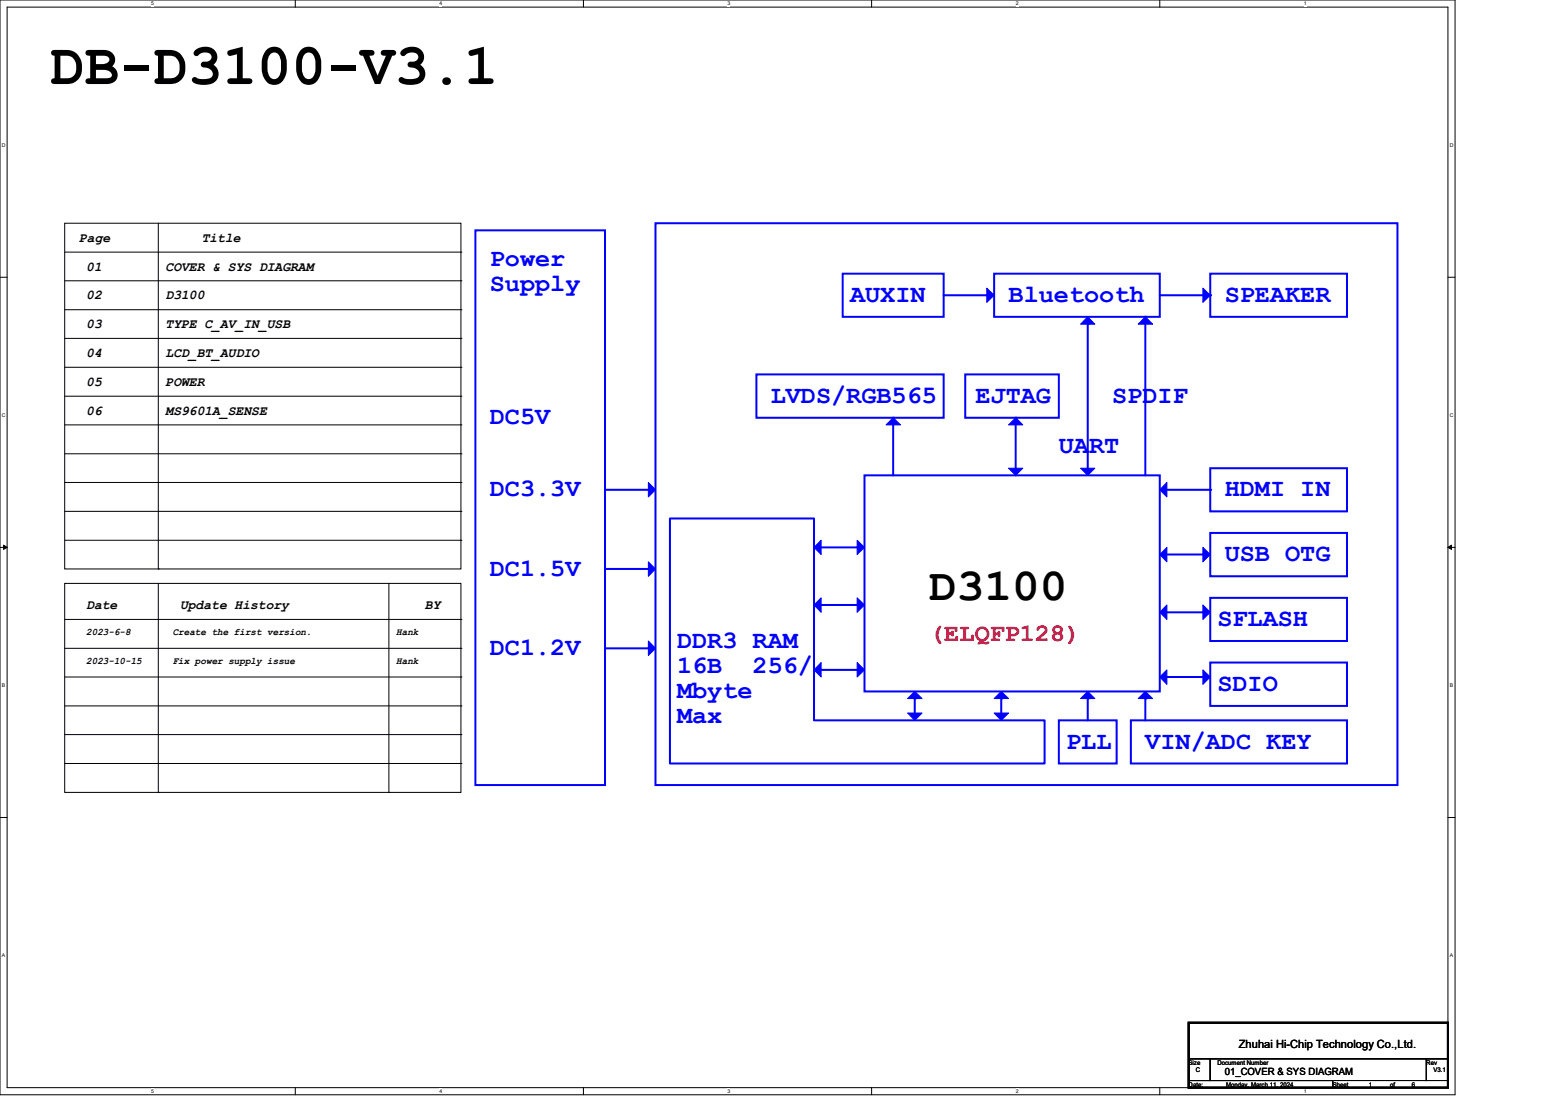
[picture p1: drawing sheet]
<svg xmlns="http://www.w3.org/2000/svg" width="297mm" height="210mm" viewBox="0 0 297 210" stroke-linecap="round" stroke-linejoin="round" font-family="sans-serif">
<path d="M0 0h277v208.4h-277zM1.4 1.4h274.3v205.7h-274.3z" fill="none" stroke="#000" stroke-width=".19"/>
<g fill="#fff">
<path d="M28.8 .1h.5v1.1h-.5z"/>
<path d="M28.8 207.2h.5v1.1h-.5z"/>
</g>
<path d="M56.2 0v1.4M56.2 207.1v1.3" fill="none" stroke="#000" stroke-width=".19"/>
<g fill="#fff">
<path d="M83.7 .1h.5v1.1h-.5z"/>
<path d="M83.7 207.2h.5v1.1h-.5z"/>
</g>
<path d="M111.1 0v1.4M111.1 207.1v1.3" fill="none" stroke="#000" stroke-width=".19"/>
<g fill="#fff">
<path d="M138.5 .1h.6v1.1h-.6z"/>
<path d="M138.5 207.2h.6v1.1h-.6z"/>
</g>
<path d="M165.9 0v1.4M165.9 207.1v1.3" fill="none" stroke="#000" stroke-width=".19"/>
<g fill="#fff">
<path d="M193.4 .1h.5v1.1h-.5z"/>
<path d="M193.4 207.2h.5v1.1h-.5z"/>
</g>
<path d="M220.8 0v1.4M220.8 207.1v1.3" fill="none" stroke="#000" stroke-width=".19"/>
<g fill="#fff">
<path d="M248.2 .1h.6v1.1h-.6z"/>
<path d="M248.2 207.2h.6v1.1h-.6z"/>
<path d="M.3 27.1h.8v1.1h-.8z"/>
<path d="M276 27.1h.7v1.1h-.7z"/>
<path d="M.3 78.5h.8v1.1h-.8z"/>
<path d="M276 78.5h.7v1.1h-.7z"/>
</g>
<path d="M0 52.8h1.4M275.7 52.8h1.3" fill="none" stroke="#000" stroke-width=".19"/>
<g fill="#fff">
<path d="M.3 129.9h.7v1.1h-.7z"/>
<path d="M276 129.9h.6v1.1h-.6z"/>
</g>
<path d="M0 104.2h1.4M275.7 104.2h1.3" fill="none" stroke="#000" stroke-width=".19"/>
<path d="M.7 103.8l.7 .4-.7 .4zM275.7 104.2l.7-.4v.8z" fill="#000" stroke="#000" stroke-width=".19"/>
<g fill="#fff">
<path d="M.3 181.4h.7v1.1h-.7z"/>
<path d="M276 181.4h.6v1.1h-.6z"/>
</g>
<g fill="none" stroke="#000" stroke-width=".19">
<path d="M12.3 42.5h75.5v65.8h-75.5zM12.3 59h75.5M12.3 48h75.5M12.3 53.5h75.5M30.1 42.5v65.8M87.8 59h.1M87.8 48h.1M87.8 53.5h.1M12.3 64.4h75.5M12.3 75.4h75.5M12.3 69.9h75.5M87.8 64.4h.1"/>
<path d="M87.8 75.4h.1M87.8 69.9h.1M12.3 91.9h75.5M12.3 97.4h75.5M12.3 86.4h75.5M12.3 80.9h75.5M87.8 91.9h.1M87.8 97.4h.1M87.8 86.4h.1M87.8 80.9h.1M12.3 102.9h75.5M12.3 117.9h75.5"/>
<path d="M30.1 108.3h.1M74 111.1v39.8M87.8 102.9h.1M87.8 117.9h.1M12.3 134.4h75.5M12.3 128.9h75.5M12.3 139.9h75.5M87.8 134.4h.1M87.8 128.9h.1M87.8 139.9h.1M0 155.7h1.4M12.3 145.4h75.5"/>
<path d="M74 150.9h.1M87.8 145.4h.1M275.7 155.7h1.3"/>
</g>
<path d="M123.4 91.9l1.4 1.4-1.4 1.3z" fill-rule="evenodd" fill="#00f" stroke="#00f" stroke-width=".19"/>
<path d="M115.2 93.3h8.2" fill="none" stroke="#00f" stroke-width=".38"/>
<circle cx="123.4" cy="93.3" r=".19" fill="#00f"/>
<path d="M90.5 43.9h24.7v105.6h-24.7zM144 71.3h35.7v8.2h-35.7zM127.6 98.7h27.4v38.5h43.9v8.2h-71.3zM230.4 101.5h26.1v8.2h-26.1zM174.2 133v2.8" fill="none" stroke="#00f" stroke-width=".38"/>
<path d="M12.3 111.1h75.5v39.8h-75.5zM30.1 111.1v39.8M12.3 123.4h75.5M87.8 123.4h.1M30.1 150.9h.1" fill="none" stroke="#000" stroke-width=".19"/>
<g fill="#00f" stroke="#00f" stroke-width=".19">
<path d="M192 80.9l1.4-1.4 1.3 1.4z" fill-rule="evenodd"/>
<path d="M172.8 135.8h2.8l-1.4 1.4z" fill-rule="evenodd"/>
</g>
<circle cx="174.2" cy="133" r=".19" fill="#00f"/>
<g fill="#00f" stroke="#00f" stroke-width=".19">
<path d="M172.8 133l1.4-1.3 1.4 1.3z" fill-rule="evenodd"/>
<path d="M189.3 135.8h2.7l-1.4 1.4z" fill-rule="evenodd"/>
</g>
<path d="M190.6 133v2.8" fill="none" stroke="#00f" stroke-width=".38"/>
<circle cx="190.6" cy="133" r=".19" fill="#00f"/>
<path d="M189.3 133l1.3-1.3 1.4 1.3z" fill-rule="evenodd" fill="#00f" stroke="#00f" stroke-width=".19"/>
<path d="M124.8 42.5h141.3v107h-141.3zM207.1 133v4.2" fill="none" stroke="#00f" stroke-width=".38"/>
<circle cx="207.1" cy="133" r=".19" fill="#00f"/>
<g fill="#00f" stroke="#00f" stroke-width=".19">
<path d="M205.7 133l1.4-1.3 1.3 1.3z" fill-rule="evenodd"/>
<path d="M156.3 126.2v2.7l-1.3-1.3z" fill-rule="evenodd"/>
</g>
<path d="M156.3 115.2h6.9" fill="none" stroke="#00f" stroke-width=".38"/>
<circle cx="163.2" cy="115.2" r=".19" fill="#00f"/>
<path d="M156.3 127.6h6.9" fill="none" stroke="#00f" stroke-width=".38"/>
<circle cx="163.2" cy="127.6" r=".19" fill="#00f"/>
<g fill="#00f" stroke="#00f" stroke-width=".19">
<path d="M163.2 126.2l1.4 1.4-1.4 1.3z" fill-rule="evenodd"/>
<path d="M168.7 80.9l1.4-1.4 1.3 1.4z" fill-rule="evenodd"/>
</g>
<path d="M170.1 79.5v11" fill="none" stroke="#00f" stroke-width=".38"/>
<circle cx="170.1" cy="79.5" r=".19" fill="#00f"/>
<path d="M193.4 79.5v11" fill="none" stroke="#00f" stroke-width=".38"/>
<circle cx="193.4" cy="79.5" r=".19" fill="#00f"/>
<g fill="#00f" stroke="#00f" stroke-width=".19">
<path d="M155 115.2l1.3-1.4v2.8z" fill-rule="evenodd"/>
<path d="M163.2 113.8l1.4 1.4-1.4 1.4z" fill-rule="evenodd"/>
<path d="M222.2 115.2v2.7l-1.4-1.3z" fill-rule="evenodd"/>
<path d="M229 115.2l1.4 1.4-1.4 1.3z" fill-rule="evenodd"/>
</g>
<path d="M183.8 71.3h17.8v8.2h-17.8zM164.6 90.5h56.2v41.2h-56.2zM222.2 116.6h6.8M230.4 113.8h26.1v8.2h-26.1zM201.6 137.2h11v8.2h-11z" fill="none" stroke="#00f" stroke-width=".38"/>
<circle cx="229" cy="116.6" r=".19" fill="#00f"/>
<path d="M115.2 108.3h8.2" fill="none" stroke="#00f" stroke-width=".38"/>
<circle cx="123.4" cy="108.3" r=".19" fill="#00f"/>
<g fill="#00f" stroke="#00f" stroke-width=".19">
<path d="M123.4 107l1.4 1.3-1.4 1.4z" fill-rule="evenodd"/>
<path d="M229 104.2l1.4 1.4-1.4 1.4z" fill-rule="evenodd"/>
</g>
<path d="M222.2 105.6h6.8" fill="none" stroke="#00f" stroke-width=".38"/>
<circle cx="229" cy="105.6" r=".19" fill="#00f"/>
<g fill="#00f" stroke="#00f" stroke-width=".19">
<path d="M220.8 105.6l1.4-1.4v2.8z" fill-rule="evenodd"/>
<path d="M192 89.2h2.7l-1.3 1.3z" fill-rule="evenodd"/>
</g>
<path d="M156.3 104.2h6.9" fill="none" stroke="#00f" stroke-width=".38"/>
<circle cx="163.2" cy="104.2" r=".19" fill="#00f"/>
<g fill="#00f" stroke="#00f" stroke-width=".19">
<path d="M156.3 102.9v2.7l-1.3-1.4z" fill-rule="evenodd"/>
<path d="M163.2 102.9l1.4 1.3-1.4 1.4z" fill-rule="evenodd"/>
<path d="M222.2 91.9v2.7l-1.4-1.3z" fill-rule="evenodd"/>
</g>
<path d="M222.2 93.3h8.2M230.4 89.2h26.1v8.2h-26.1z" fill="none" stroke="#00f" stroke-width=".38"/>
<circle cx="230.4" cy="93.3" r=".19" fill="#00f"/>
<path d="M222.2 128.9h6.8M230.4 126.2h26.1v8.2h-26.1z" fill="none" stroke="#00f" stroke-width=".38"/>
<path d="M222.2 127.6v2.7l-1.4-1.4z" fill-rule="evenodd" fill="#00f" stroke="#00f" stroke-width=".19"/>
<circle cx="229" cy="128.9" r=".19" fill="#00f"/>
<g fill="#00f" stroke="#00f" stroke-width=".19">
<path d="M229 127.6l1.4 1.3-1.4 1.4z" fill-rule="evenodd"/>
<path d="M229 54.9l1.4 1.3-1.4 1.4z" fill-rule="evenodd"/>
</g>
<path d="M220.8 56.2h9.6M230.4 52.1h26.1v8.2h-26.1z" fill="none" stroke="#00f" stroke-width=".38"/>
<circle cx="230.4" cy="56.2" r=".19" fill="#00f"/>
<path d="M115.2 123.4h8.2" fill="none" stroke="#00f" stroke-width=".38"/>
<circle cx="123.4" cy="123.4" r=".19" fill="#00f"/>
<g fill="#00f" stroke="#00f" stroke-width=".19">
<path d="M123.4 122l1.4 1.4-1.4 1.4z" fill-rule="evenodd"/>
<path d="M218.1 60.3l1.4 1.4h-2.8z" fill-rule="evenodd"/>
</g>
<path d="M189.3 52.1h31.5v8.2h-31.5zM218.1 60.3v30.2" fill="none" stroke="#00f" stroke-width=".38"/>
<circle cx="218.1" cy="60.3" r=".19" fill="#00f"/>
<path d="M160.4 52.1h19.3v8.2h-19.3zM179.7 56.2h8.2" fill="none" stroke="#00f" stroke-width=".38"/>
<circle cx="187.9" cy="56.2" r=".19" fill="#00f"/>
<g fill="#00f" stroke="#00f" stroke-width=".19">
<path d="M187.9 54.9l1.4 1.3-1.4 1.4z" fill-rule="evenodd"/>
<path d="M207.1 60.3l1.3 1.4h-2.7z" fill-rule="evenodd"/>
</g>
<path d="M207.1 61.7v27.5" fill="none" stroke="#00f" stroke-width=".38"/>
<circle cx="207.1" cy="61.7" r=".19" fill="#00f"/>
<path d="M205.7 89.2h2.7l-1.3 1.3z" fill-rule="evenodd" fill="#00f" stroke="#00f" stroke-width=".19"/>
<path d="M218.1 133v4.2" fill="none" stroke="#00f" stroke-width=".38"/>
<circle cx="218.1" cy="133" r=".19" fill="#00f"/>
<path d="M216.7 133l1.4-1.3 1.4 1.3z" fill-rule="evenodd" fill="#00f" stroke="#00f" stroke-width=".19"/>
<path d="M215.3 137.2h41.2v8.2h-41.2z" fill="none" stroke="#00f" stroke-width=".38"/>
<path d="M226.3 194.7h49.4v6.9h-49.4zM226.3 201.6h4.1v4.1h-4.1zM226.3 205.7h27.4v1.4h-27.4zM230.4 201.6h41.2v4.1h-41.2zM271.6 201.6h4.1v4.1h-4.1z" fill="none" stroke="#000" stroke-width=".19"/>
<path d="M226.3 194.7h49.4v12.4h-49.4z" fill="none" stroke="#000" stroke-width=".38"/>
<text font-size="11" x="9.6" y="16">DB-D3100-V3.1</text>
<text font-size="8.8" x="176.9" y="114.3">D3100</text>
<g font-size="4.8" fill="#00f">
<text x="93.3" y="50.6">Power</text>
<text x="93.3" y="55.4">Supply</text>
<text x="161.8" y="57.5">AUXIN</text>
<text x="192" y="57.5">Bluetooth</text>
<text x="233.2" y="57.5">SPEAKER</text>
<text x="146.7" y="76.7">LVDS/RGB565</text>
<text x="185.7" y="76.7">EJTAG</text>
<text x="211.8" y="76.7">SPDIF</text>
<text x="93.3" y="80.8">DC5V</text>
<text x="201.6" y="86.3">UART</text>
<text x="93.3" y="94.5">DC3.3V</text>
<text x="233.2" y="94.5">HDMI IN</text>
<text x="233.2" y="106.9">USB OTG</text>
<text x="93.3" y="109.6">DC1.5V</text>
<text x="231.8" y="119.2">SFLASH</text>
<text x="93.3" y="124.7">DC1.2V</text>
<text x="128.9" y="123.3">DDR3 RAM</text>
<text x="128.9" y="128.1">16B</text>
<text x="143.3" y="128.1">256/</text>
<text x="231.8" y="131.6">SDIO</text>
<text x="128.9" y="132.9">Mbyte</text>
<text x="128.9" y="137.7">Max</text>
<text x="203" y="142.5">PLL</text>
<text x="218.1" y="142.5">VIN/ADC KEY</text>
</g>
<text font-size="4.8" fill="#f00" x="176.9" y="122">(ELQFP128)</text>
<g font-size="2.6">
<text x="15.1" y="46">Page</text>
<text x="38.4" y="46">Title</text>
<text x="16.4" y="51.5">01</text>
<text x="31.5" y="51.5">COVER &amp; SYS DIAGRAM</text>
<text x="16.4" y="57">02</text>
<text x="31.5" y="57">D3100</text>
<text x="16.4" y="62.5">03</text>
<text x="31.5" y="62.5">TYPE C_AV_IN_USB</text>
<text x="16.4" y="68">04</text>
<text x="31.5" y="68">LCD_BT_AUDIO</text>
<text x="16.4" y="73.4">05</text>
<text x="31.5" y="73.4">POWER</text>
<text x="16.4" y="79">06</text>
<text x="31.5" y="79">MS9601A_SENSE</text>
<text x="16.4" y="116">Date</text>
<text x="34.3" y="116">Update History</text>
<text x="80.9" y="116">BY</text>
</g>
<text font-size="2.2" x="235.9" y="199.5">Zhuhai Hi-Chip Technology Co.,Ltd.</text>
<g font-size="1.9">
<text x="16.4" y="120.9">2023-6-8</text>
<text x="32.9" y="120.9">Create the first version.</text>
<text x="75.4" y="120.9">Hank</text>
<text x="16.4" y="126.5">2023-10-15</text>
<text x="32.9" y="126.5">Fix power supply issue</text>
<text x="75.4" y="126.5">Hank</text>
<text x="233.2" y="204.7">01_COVER &amp; SYS DIAGRAM</text>
</g>
<g font-size="1.2">
<text x="226.3" y="202.7">Size</text>
<text x="231.8" y="202.7">Document Number</text>
<text x="271.6" y="202.7">Rev</text>
<text x="226.3" y="206.9">Date:</text>
<text x="227.7" y="204.1">C</text>
<text x="233.4" y="206.9">Monday, March 11, 2024</text>
<text x="253.7" y="206.9">Sheet</text>
<text x="260.6" y="206.9">1</text>
<text x="264.7" y="206.9">of</text>
<text x="268.8" y="206.9">6</text>
<text x="272.9" y="204.1">V3.1</text>
</g>
<g font-size="1">
<text x="28.8" y="1">5</text>
<text x="83.7" y="1">4</text>
<text x="138.5" y="1">3</text>
<text x="193.4" y="1">2</text>
<text x="248.2" y="1">1</text>
<text x=".3" y="27.9">D</text>
<text x="276" y="27.9">D</text>
<text x=".3" y="79.4">C</text>
<text x="276" y="79.4">C</text>
<text x=".3" y="130.8">B</text>
<text x="276" y="130.8">B</text>
<text x=".3" y="182.2">A</text>
<text x="276" y="182.2">A</text>
<text x="28.8" y="208.1">5</text>
<text x="83.7" y="208.1">4</text>
<text x="138.5" y="208.1">3</text>
<text x="193.4" y="208.1">2</text>
<text x="248.2" y="208.1">1</text>
</g>
</svg>
